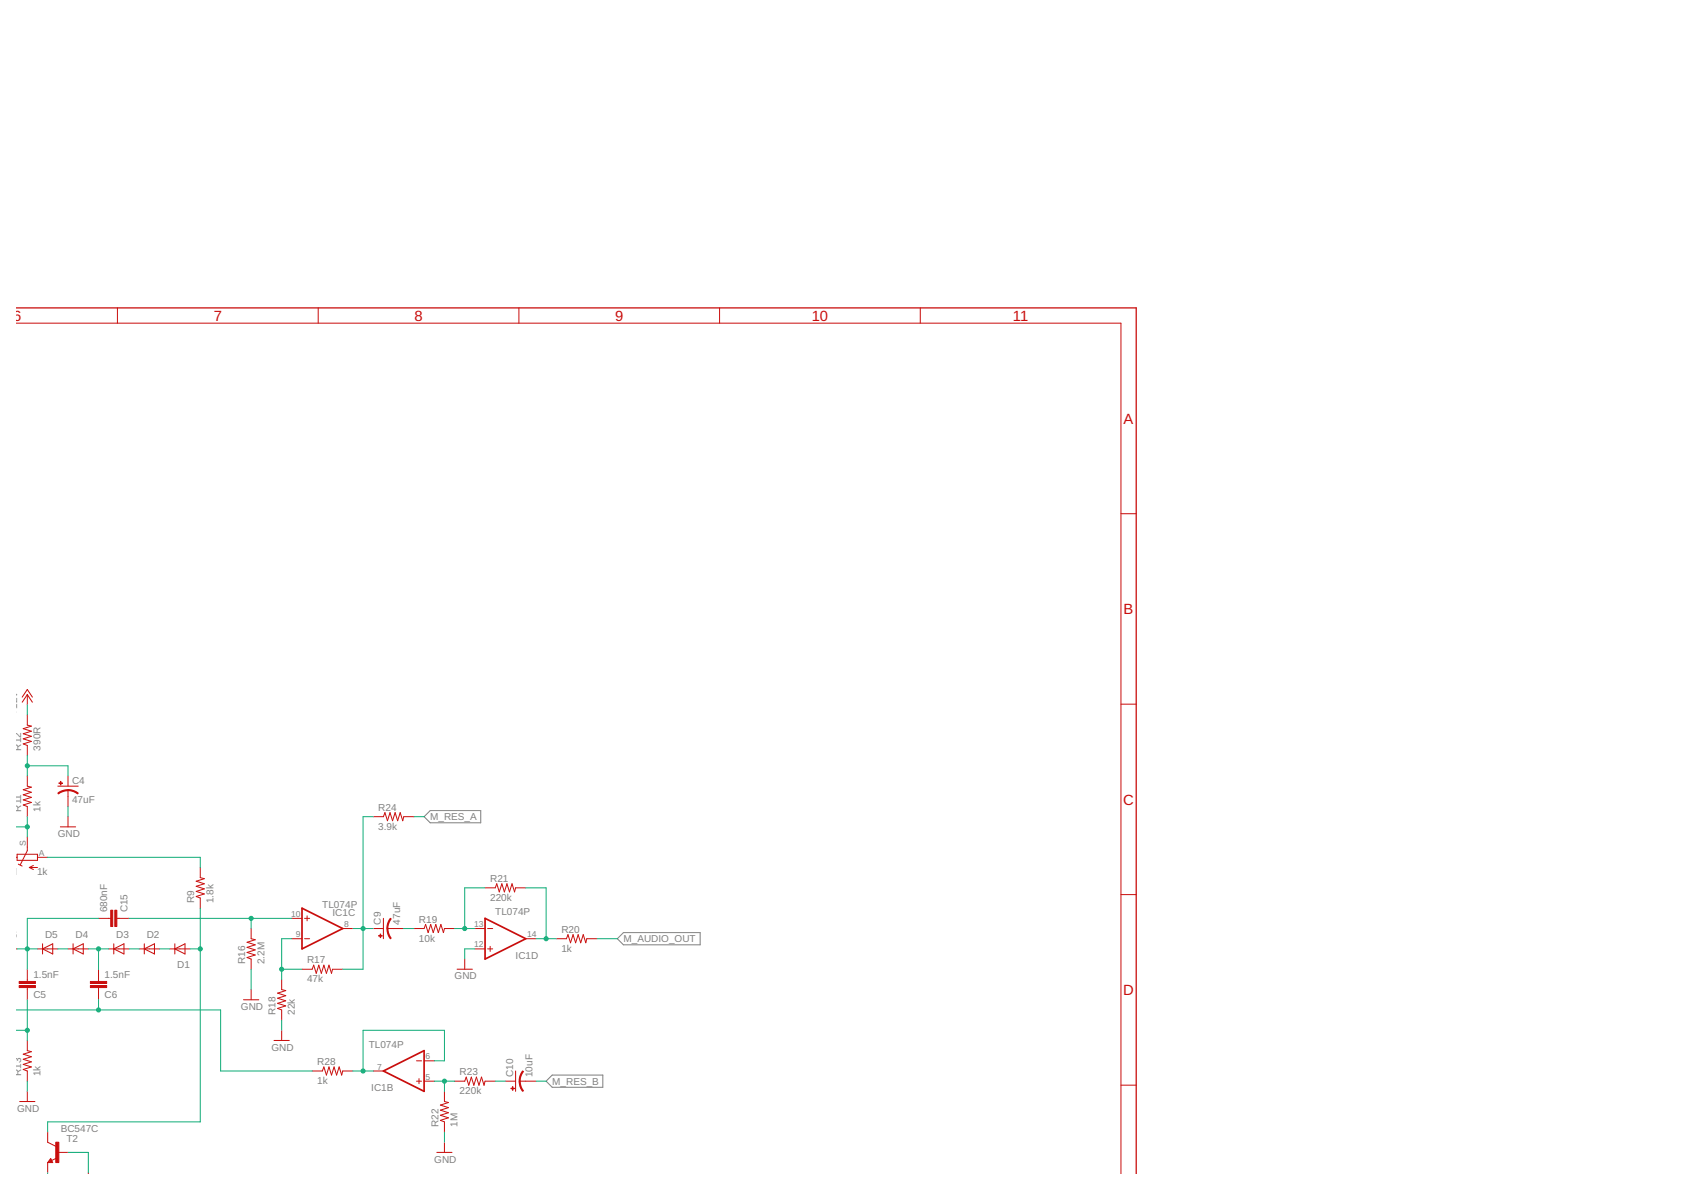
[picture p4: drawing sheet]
<svg xmlns="http://www.w3.org/2000/svg" width="420mm" height="297mm" viewBox="0 0 420 297" stroke-linecap="round" stroke-linejoin="round" font-family="sans-serif">
<path d="M105.9 203.9l1.5-1.6h12.6v3.1h-12.6zM154.1 234.3l1.5-1.5h19.2v3h-19.2zM136.3 269.9l1.6-1.5h12.6v3h-12.6z" fill="none" stroke="#808080" stroke-width=".25"/>
<path d="M75.4 226.7l10.2 5.1-10.2 5.1zM121.1 229.2l10.2 5.1-10.2 5.1zM95.7 267.3l10.2-5v10.1z" fill="none" stroke="#c90d0c" stroke-width=".42"/>
<g fill="none" stroke="#c90d0c" stroke-width=".25">
<path d="M29.3 76.9v3.8M79.4 76.9v3.8M129.5 76.9v3.8M179.6 76.9v3.8M229.7 76.9v3.8M4.1 80.7h275.7v212.2M279.8 128.2h3.9M5.5 174l1.3-1.9 1.3 1.9M6.8 173.4v2.5M6.8 178.5v2.5l1 .3-2 .6 2 .6-2 .7 2 .6-2 .6 2 .7-2 .6 1 .4v2.5M6.8 173.4l1.3 1.9M6.8 173.4l-1.3 1.9"/>
<path d="M279.8 175.8h3.9M6.8 193.7v2.5l1 .3-2 .6 2 .7-2 .6 2 .6-2 .7 2 .6-2 .6 1 .4v2.6M14.4 196.2h5.1M17 193.7v2.5M17 197.3v4M4.1 214h.2M4.3 213.2h5.1v1.6h-5.1zM4.6 215.7l.9 .5M6.8 208.9v3.4l-1.7 3.6M7.3 216.5h2.1M7.3 216.5l1 .5M8.3 216l-1 .5"/>
<path d="M9.4 214h2.5M15.1 206.4h3.8M17 203.9v2.5M50 216.5v2.6l1 .2-2 .7 2 .6-2 .6 2 .7-2 .6 2 .6-2 .7 1 .4v2.5M93.2 203.9h2.5l.4-1.1 .6 2.1 .7-2.1 .6 2.1 .6-2.1 .7 2.1 .6-2.1 .6 2.1 .3-1h2.5M4.1 236.9h.2M9.4 236.9h5M10.6 236.9l2.6-1.3v2.5zM10.6 235.6v2.5M17 236.9h5.1M18.2 236.9l2.6-1.3v2.5zM18.2 235.6v2.5"/>
<path d="M24.6 229.2h3M27.1 236.9h5.1M28.4 236.9l2.5-1.3v2.5zM28.4 235.6v2.5M29.2 229.2h3M34.8 236.9h5M36 236.9l2.6-1.3v2.5zM36 235.6v2.5M42.4 236.9h5.1M43.6 236.9l2.6-1.3v2.5zM43.6 235.6v2.5M62.7 231.8v2.5l1 .3-2 .6 2 .6-2 .7 2 .6-2 .6 2 .7-2 .6 1 .4v2.5"/>
<path d="M72.9 229.2h2.5M72.9 234.3h2.5M76 229.2h1.3M76 234.3h1.3M76.7 228.6v1.3M85.6 231.8h2.5M93.2 231.8h2.5M95.7 229.2v5.1M96.7 231.8h4.1M103.3 231.8h2.6l.4-1 .6 2 .6-2 .7 2 .6-2 .6 2 .7-2 .6 2 .3-1h2.5M116 239.4v2.5M118.6 231.8h2.5"/>
<path d="M118.6 236.9h2.5M121.1 221.6h2.5l.4-1 .7 2 .6-2 .6 2 .7-2 .6 2 .6-2 .7 2 .2-1h2.6M121.7 231.8h1.3M121.7 236.9h1.3M122.4 236.2v1.3M131.3 234.3h2.5M138.9 234.3h2.5l.4-1 .6 2 .7-2 .6 2 .6-2 .7 2 .6-2 .6 2 .3-1h2.5M279.8 223.3h3.9M6.8 241.9v3.1M6.8 246.5v3.1M6.8 259.7v2.6l1 .2-2 .6 2 .7-2 .6 2 .6-2 .7 2 .6-2 .7 1 .3v2.6M24.6 241.9v3.1"/>
<path d="M24.6 246.5v3.1M60.8 249.6h3.8M62.7 247v2.6M68.4 259.7h3.8M70.3 244.5v2.5l1 .3-2 .6 2 .6-2 .7 2 .6-2 .6 2 .7-2 .6 1 .4v2.5M70.3 257.2v2.5M75.4 241.9h2.5l.4-1 .7 2.1 .6-2.1 .6 2.1 .7-2.1 .6 2.1 .6-2.1 .7 2.1 .2-1.1h2.6M114.1 241.9h3.8M4.9 275h3.8M6.8 272.4v2.6M77.9 267.3h2.6l.4-1 .6 2.1 .6-2.1 .7 2.1 .6-2.1 .6 2.1 .7-2.1 .6 2.1 .3-1.1h2.5M93.2 267.3h2.5"/>
<path d="M104 269.9h1.2M104 264.8h1.2M104.6 269.2v1.3M105.9 269.9h2.5M105.9 264.8h2.5M111 272.4v2.6l1 .2-2.1 .6 2.1 .7-2.1 .6 2.1 .6-2.1 .7 2.1 .6-2.1 .7 1.1 .3v2.6M113.5 269.9h2.5l.4-1 .6 2 .7-2 .6 2 .6-2 .7 2 .6-2 .6 2 .3-1h2.5M126.2 269.9h2.5M128.7 267.3v5.1M129.7 269.9h4.1M279.8 270.9h3.9M11.9 282.6v2.5l2 1"/>
<path d="M11.9 290.2v2.5M12.7 289.2l.5 1h-1.3zM12.7 289.7l-.2 .2h.4l-.2-.5-.6 .7h.8M14.1 289.1l-1.2 .6M14.4 287.7h2.6M22.1 292.7v.2M109.1 287.7h3.7M111 285.1v2.6"/>
</g>
<g fill="#c90d0c" stroke="#c90d0c" stroke-width=".25">
<path d="M13.9 285.1h.8v5.1h-.8z"/>
<path d="M14.7 195.4h.9v.2h-.9z"/>
<path d="M15.1 195.1h.1v.8h-.1z"/>
<path d="M4.8 246h4v.5h-4z"/>
<path d="M4.8 245h4v.5h-4z"/>
<path d="M22.6 246h4v.5h-4z"/>
<path d="M22.6 245h4v.5h-4z"/>
<path d="M94.9 233.2h.1v.8h-.1z"/>
<path d="M94.5 233.5h.9v.2h-.9z"/>
<path d="M127.9 271.3h.2v.8h-.2z"/>
<path d="M127.6 271.6h.8v.2h-.8z"/>
<path d="M28.7 227.2h.5v4.1h-.5z"/>
<path d="M27.6 227.2h.6v4.1h-.6z"/>
</g>
<g fill="#c90d0c" stroke="#c90d0c" stroke-width=".25">
<path d="M17 197.1l1.3 .2 1.2 .7-.1 .2-.9-.5-1.5-.3z" fill-rule="evenodd"/>
<path d="M14.4 198l1.2-.7 1.4-.2v.3l-1 .1-1.4 .7z" fill-rule="evenodd"/>
<path d="M97.5 229.2l.2 .2-.7 1.4-.2 1h-.2l.2-1.4z" fill-rule="evenodd"/>
<path d="M96.6 231.8h.3l.1 1 .7 1.4-.2 .1-.7-1.2z" fill-rule="evenodd"/>
<path d="M130.5 267.3l.2 .2-.7 1.4-.1 1h-.3l.2-1.4z" fill-rule="evenodd"/>
<path d="M129.6 269.9h.3l.3 1.5 .5 .9-.2 .1-.7-1.2z" fill-rule="evenodd"/>
</g>
<path d="M4.1 76.9h279.6v216" fill="none" stroke="#c90d0c" stroke-width=".32"/>
<g fill="none" stroke="#0dab76" stroke-width=".25">
<path d="M6.8 175.9v2.6M6.8 188.6v5.1M6.8 191.2h10.2v2.5M4.1 206.4h2.7M6.8 203.9v5M11.9 214h38.1v2.5M17 201.3v2.6M93.2 203.9h-2.6v38h-5M103.3 203.9h2.6M4.3 236.9h5.1M14.4 236.9h2.6M22.1 236.9h5"/>
<path d="M24.6 229.2h-17.8v12.7M24.6 236.9v5M32.2 236.9h2.6M32.2 229.2h40.7M39.8 236.9h2.6M47.5 236.9h2.5M50 226.7v53.3h-38.1v2.6M62.7 229.2v2.6M72.9 234.3h-2.6v10.2M88.1 231.8h5.1M100.8 231.8h2.5M113.5 231.8h5.1"/>
<path d="M118.6 236.9h-2.6v2.5M121.1 221.6h-5.1v10.2M131.3 221.6h5v12.7M133.8 234.3h5.1M149 234.3h5.1M4.1 257.2h2.7M4.1 252.1h51v15.2h22.8M6.8 249.6v10.1M24.6 249.6v2.5M62.7 241.9v5.1M70.3 254.6v2.6M70.3 241.9h5.1"/>
<path d="M6.8 269.9v2.5M88.1 267.3h5.1M108.4 264.8h2.6v-7.6h-20.4v10.1M108.4 269.9h5.1M111 269.9v2.5M123.6 269.9h2.6M133.8 269.9h2.5M11.9 292.7v.2M17 287.7h5.1v5M111 282.6v2.5"/>
</g>
<g fill="#0dab76" stroke="#0dab76" stroke-width=".25">
<circle cx="50" cy="236.9" r=".51"/>
<circle cx="62.7" cy="229.2" r=".51"/>
<circle cx="24.6" cy="236.9" r=".51"/>
<circle cx="6.8" cy="206.4" r=".51"/>
<circle cx="6.8" cy="191.2" r=".51"/>
<circle cx="6.8" cy="257.2" r=".51"/>
<circle cx="24.6" cy="252.1" r=".51"/>
<circle cx="70.3" cy="241.9" r=".51"/>
<circle cx="90.6" cy="231.8" r=".51"/>
<circle cx="116" cy="231.8" r=".51"/>
<circle cx="136.3" cy="234.3" r=".51"/>
<circle cx="111" cy="269.9" r=".51"/>
<circle cx="6.8" cy="236.9" r=".51"/>
<circle cx="90.6" cy="267.3" r=".51"/>
</g>
<g font-size="3.7" fill="#c90d0c">
<text x="3.3" y="80.1">6</text>
<text x="53.4" y="80.1">7</text>
<text x="103.5" y="80.1">8</text>
<text x="153.6" y="80.1">9</text>
<text x="202.6" y="80.1">10</text>
<text x="252.9" y="80.1">11</text>
<text x="280.5" y="105.7">A</text>
<text x="280.5" y="153.3">B</text>
<text x="280.4" y="200.8">C</text>
<text x="280.4" y="248.4">D</text>
</g>
<g font-size="2.5" fill="#808080">
<text x="4.3" y="178.4" transform="rotate(-90 4.3 178.4)">+12V</text>
<text x="5.3" y="187.3" transform="rotate(-90 5.3 187.3)">R12</text>
<text x="10.1" y="187.3" transform="rotate(-90 10.1 187.3)">390R</text>
<text x="18" y="195.6">C4</text>
<text x="5.3" y="202.6" transform="rotate(-90 5.3 202.6)">R11</text>
<text x="10.1" y="202.6" transform="rotate(-90 10.1 202.6)">1k</text>
<text x="18" y="200.4">47uF</text>
<text x="94.4" y="202.3">R24</text>
<text x="14.4" y="208.9">GND</text>
<text x="94.4" y="207.1">3.9k</text>
<text x="107.4" y="204.7">M_RES_A</text>
<text x="9.2" y="218.3">1k</text>
<text x="122.4" y="220.1">R21</text>
<text x="26.8" y="227.7" transform="rotate(-90 26.8 227.7)">680nF</text>
<text x="31.8" y="227.7" transform="rotate(-90 31.8 227.7)">C15</text>
<text x="48.5" y="225.4" transform="rotate(-90 48.5 225.4)">R9</text>
<text x="53.3" y="225.4" transform="rotate(-90 53.3 225.4)">1.8k</text>
<text x="80.5" y="226.7">TL074P</text>
<text x="122.4" y="224.9">220k</text>
<text x="83" y="228.6">IC1C</text>
<text x="95.1" y="230.8" transform="rotate(-90 95.1 230.8)">C9</text>
<text x="99.9" y="230.8" transform="rotate(-90 99.9 230.8)">47uF</text>
<text x="104.6" y="230.3">R19</text>
<text x="123.6" y="228.5">TL074P</text>
<text x="140.2" y="232.8">R20</text>
<text x="1.1" y="234">D6</text>
<text x="11.2" y="234">D5</text>
<text x="18.9" y="234">D4</text>
<text x="29" y="234">D3</text>
<text x="36.6" y="234">D2</text>
<text x="104.6" y="235.1">10k</text>
<text x="128.7" y="239.3">IC1D</text>
<text x="140.2" y="237.6">1k</text>
<text x="155.6" y="235.2">M_AUDIO_OUT</text>
<text x="8.3" y="244.1">1.5nF</text>
<text x="26.1" y="244.1">1.5nF</text>
<text x="44.3" y="241.7">D1</text>
<text x="61.2" y="240.7" transform="rotate(-90 61.2 240.7)">R16</text>
<text x="66" y="240.7" transform="rotate(-90 66 240.7)">2.2M</text>
<text x="76.7" y="245.2">47k</text>
<text x="76.7" y="240.4">R17</text>
<text x="113.5" y="244.5">GND</text>
<text x="8.3" y="249.2">C5</text>
<text x="26.1" y="249.2">C6</text>
<text x="60.1" y="252.1">GND</text>
<text x="68.8" y="253.4" transform="rotate(-90 68.8 253.4)">R18</text>
<text x="73.6" y="253.4" transform="rotate(-90 73.6 253.4)">22k</text>
<text x="67.8" y="262.3">GND</text>
<text x="92" y="261.5">TL074P</text>
<text x="5.3" y="268.6" transform="rotate(-90 5.3 268.6)">R13</text>
<text x="10.1" y="268.6" transform="rotate(-90 10.1 268.6)">1k</text>
<text x="79.2" y="265.8">R28</text>
<text x="114.8" y="268.4">R23</text>
<text x="128.1" y="268.9" transform="rotate(-90 128.1 268.9)">C10</text>
<text x="132.9" y="268.9" transform="rotate(-90 132.9 268.9)">10uF</text>
<text x="79.2" y="270.6">1k</text>
<text x="92.7" y="272.3">IC1B</text>
<text x="114.8" y="273.2">220k</text>
<text x="137.9" y="270.8">M_RES_B</text>
<text x="4.3" y="277.5">GND</text>
<text x="109.4" y="281.3" transform="rotate(-90 109.4 281.3)">R22</text>
<text x="114.2" y="281.3" transform="rotate(-90 114.2 281.3)">1M</text>
<text x="15.2" y="282.6">BC547C</text>
<text x="16.6" y="285.1">T2</text>
<text x="108.4" y="290.2">GND</text>
</g>
<g font-size="2.1" fill="#808080">
<text x="2.5" y="213.6">E</text>
<text x="6.5" y="211.1" transform="rotate(-90 6.5 211.1)">S</text>
<text x="9.7" y="213.6">A</text>
<text x="72.7" y="228.9">10</text>
<text x="73.8" y="234">9</text>
<text x="85.9" y="231.4">8</text>
<text x="118.4" y="231.4">13</text>
<text x="131.6" y="234">14</text>
<text x="118.4" y="236.5">12</text>
<text x="94.2" y="267">7</text>
<text x="106.2" y="264.4">6</text>
<text x="106.2" y="269.5">5</text>
</g>
</svg>
